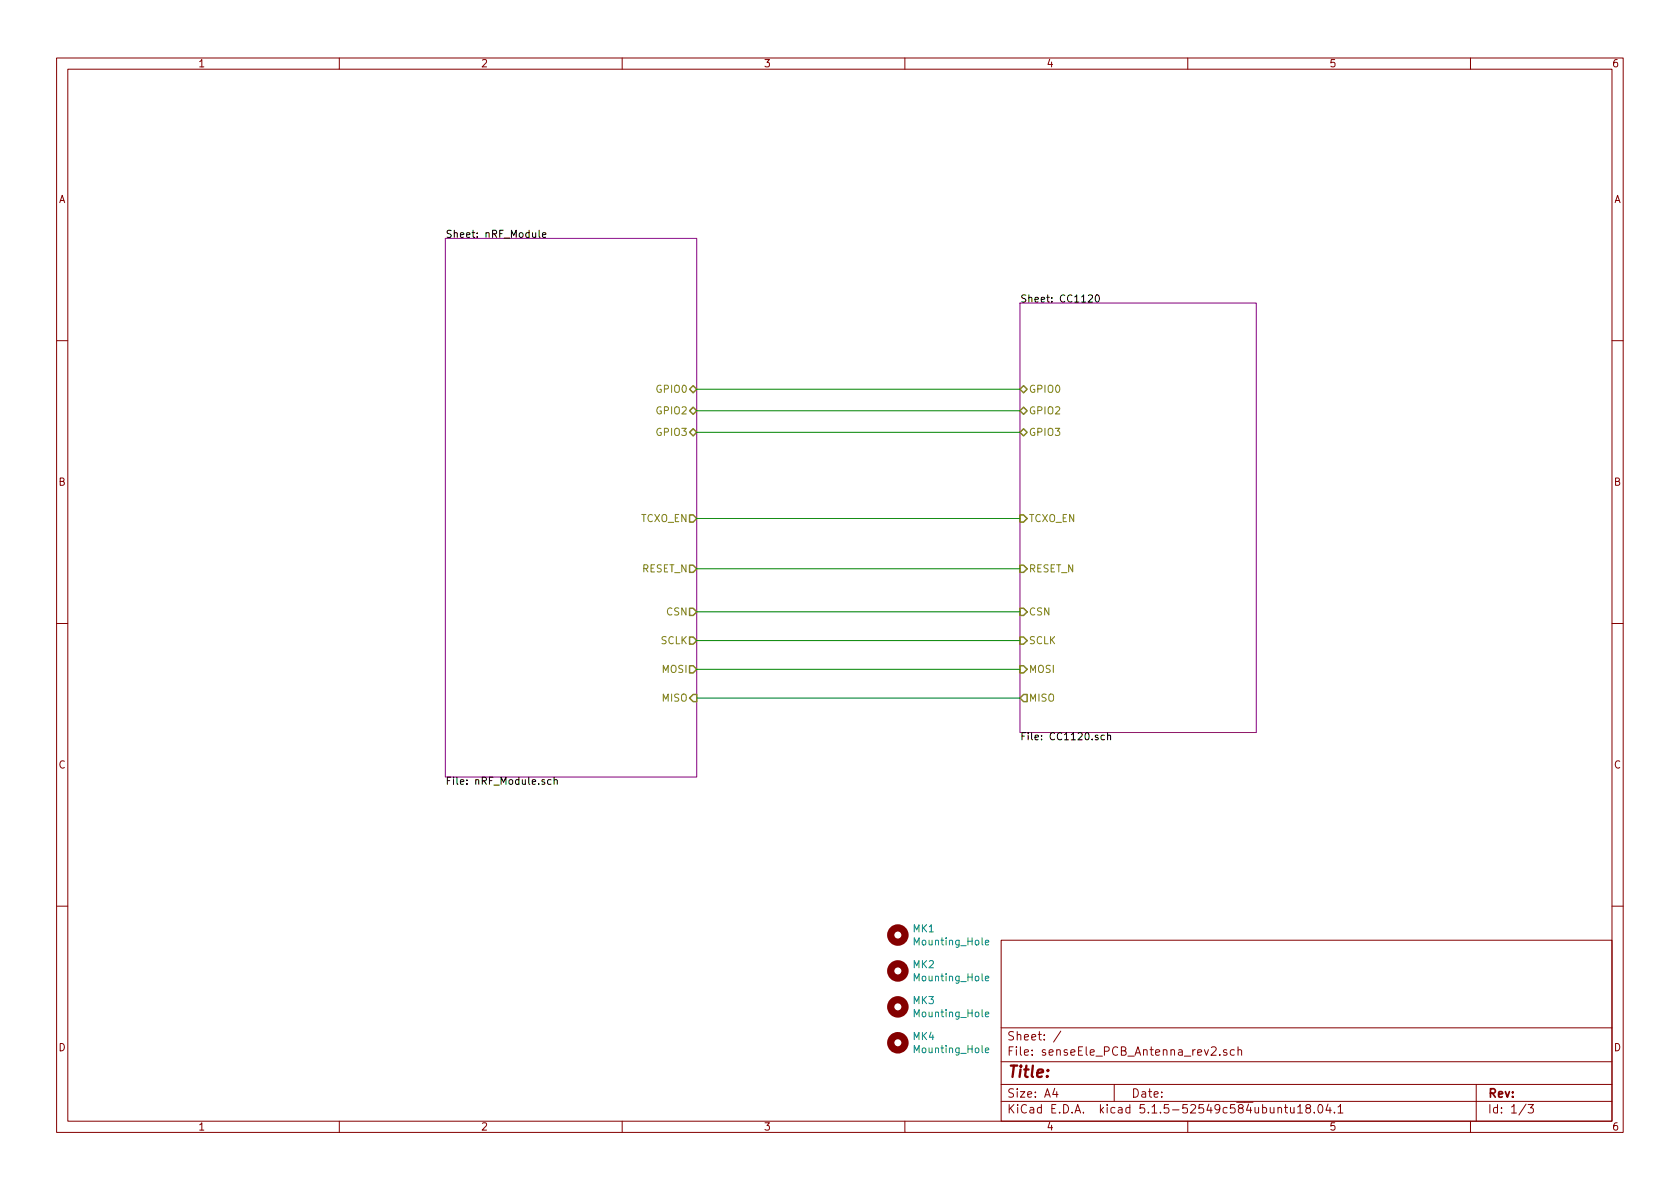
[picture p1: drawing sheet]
<svg xmlns="http://www.w3.org/2000/svg" width="297mm" height="210mm" viewBox="0 0 297 210" stroke-linecap="round" stroke-linejoin="round" font-family="sans-serif">
<g fill="none" stroke="#840000" stroke-width=".18">
<path d="M10 10.3h277v189.9h-277zM12 12.2h273v186.1h-273zM60 10.3v1.9M110 10.3v1.9M160 10.3v1.9M210 10.3v1.9M260 10.3v1.9M10 60.2h2M285 60.2h2M10 110.3h2M285 110.3h2M10 160.2h2"/>
<path d="M177 166.3h108v32h-108zM285 160.2h2M60 198.3v1.9M110 198.3v1.9M160 198.3v1.9M177 194.8h108M177 191.8h108M177 187.8h108M177 181.8h108M186.5 192.5l-.4 1h1M186.8 193v1M187.6 182.3l-1.3 2"/>
<path d="M197 191.8v3M210 198.3v1.9M215.7 186.5v.1M216.9 185.7a.37 .37 0 0 0-.6 .1l.1 .2 .5 .2 .1 .1-.3 .3-.4-.1M218.2 185.7l-.4-.1-.3 .3 .1 .6 .2 .1 .4-.1M218.9 185.7a.37 .37 0 0 1 .6 .1v.8M218.9 185.1v1.5M226 196l.2-.2 .3 .1 .1 .9M227.1 195.8h.6M227.3 195.3v1.3l.4 .2M228.2 195.8v.9l.4 .1 .2-.1M228.8 195.8v1"/>
<path d="M229.4 195.8l.5-.5v1.5M229.4 196.8h.9M231.2 196l-.3-.2v-.3a.48 .48 0 0 1 .7-.1l.1 .2-.1 .3-.6 .1-.1 .3v.4l.3 .1 .4-.1 .1-.2v-.2l-.3-.3M232.4 196.7v.1M233.1 195.5l.3-.2a.8 .8 0 0 1 .5 .8 .8 .8 0 0 1-.5 .7l-.3-.1-.1-.4zM234.8 195.2l-.4 1.1h1M235.2 195.8v1M235.9 196.7v.1M236.6 195.8l.4-.5v1.5M236.6 196.8h.8M260 198.3v1.9M261 191.8v6.5"/>
<path d="M269.8 195.2l-1.2 2M270.2 195.3h.9l-.5 .6 .4 .1v.7l-.2 .1-.6-.1"/>
</g>
<path d="M78.7 42.2h44.5v95.2h-44.5zM180.3 53.6h41.8v75.9h-41.8z" fill="none" stroke="#840084" stroke-width=".18"/>
<path d="M95.3 40.7v1.1l.2 .2M95.9 41.5l.6-.1v-.2l-.4-.1-.2 .2 .1 .6h.5M192.4 52.3l.5-.2 .2 .2 .1 .2-.1 .2-.7 .7h.8M193.8 52.3l.2-.2a.67 .67 0 0 1 .4 .7 .67 .67 0 0 1-.4 .6l-.3-.2-.1-.3zM97.4 137.9h-.3l-.3 .2 .2 .6h.4M98 138l.1-.1h.4v.8M98 137.4v1.3M195.3 130h-.4l-.2 .2 .1 .6h.5M195.8 130.1l.2-.1h.3l.1 .8M195.8 129.6v1.2" fill="none" stroke="#000" stroke-width=".18"/>
<g fill="none" stroke="#848400" stroke-width=".25">
<path d="M121.9 68.8l.7-.6 .6 .6-.6 .7zM121.9 76.4l.7-.6 .6 .6-.6 .7zM122.6 72l.6 .6-.6 .7-.7-.7zM180.3 68.8l.7-.6 .6 .6-.6 .7zM180.3 76.4l.7-.6 .6 .6-.6 .7zM181 72l.6 .6-.6 .7-.7-.7zM121.9 99.9h.7l.6 .7-.6 .6h-.7zM121.9 91.1h.7l.6 .6-.6 .6h-.7zM180.3 99.9h.7l.6 .7-.6 .6h-.7zM180.3 91.1h.7l.6 .6-.6 .6h-.7zM121.9 107.6h.7l.6 .6-.6 .6h-.7zM121.9 112.6h.7l.6 .7-.6 .6h-.7z"/>
<path d="M121.9 117.7h.7l.6 .7-.6 .6h-.7zM180.3 107.6h.7l.6 .6-.6 .6h-.7zM180.3 112.6h.7l.6 .7-.6 .6h-.7zM180.3 117.7h.7l.6 .7-.6 .6h-.7zM122.6 122.8h.6v1.3h-.6l-.7-.7zM181 122.8h.6v1.3h-.6l-.7-.7z"/>
</g>
<g fill="none" stroke="#840000" stroke-width="1.3">
<circle cx="158.7" cy="165.3" r="1.27"/>
<circle cx="158.7" cy="178" r="1.27"/>
<circle cx="158.7" cy="171.7" r="1.27"/>
<circle cx="158.7" cy="184.4" r="1.27"/>
</g>
<path d="M174.2 166.7l.6-.1v-.3h-.4l-.2 .1 .1 .7h.5M174.2 173l.6-.1v-.2l-.4-.1-.2 .2 .1 .6h.5M174.2 179.4l.6-.1v-.3h-.4l-.2 .1 .1 .7h.5M174.2 185.7l.6-.1v-.2l-.4-.1-.2 .2 .1 .6h.5" fill="none" stroke="#008484" stroke-width=".18"/>
<path d="M123.2 76.4h57.1M123.2 72.6h57.1M123.2 68.8h57.1M123.2 91.7h57.1M123.2 118.4h57.1M123.2 113.3h57.1M123.2 108.2h57.1M123.2 100.6h57.1M123.2 123.4h57.1" fill="none" stroke="#008400" stroke-width=".18"/>
<text font-size="2.8" fill="#840000" x="178" y="190.5">Title:</text>
<g font-size="2.1" fill="#840000">
<text x="178" y="184">Sheet: /</text>
<text x="178" y="186.7">File: senseEle_PCB_Antenna_rev2.sch</text>
<text x="178" y="196.9">KiCad E.D.A. kicad 5.1.5-52549c584ubuntu18.04.1</text>
<text x="178" y="194.1">Size: A4</text>
<text x="200" y="194.1">Date:</text>
<text x="263" y="194.1">Rev:</text>
<text x="263" y="196.9">Id: 1/3</text>
</g>
<g font-size="1.8" fill="#840000">
<text x="35" y="11.9">1</text>
<text x="85" y="11.9">2</text>
<text x="135" y="11.9">3</text>
<text x="185" y="11.9">4</text>
<text x="235" y="11.9">5</text>
<text x="285" y="11.9">6</text>
<text x="10.4" y="35.9">A</text>
<text x="285.4" y="35.9">A</text>
<text x="10.4" y="85.9">B</text>
<text x="285.4" y="85.9">B</text>
<text x="10.4" y="135.9">C</text>
<text x="285.4" y="135.9">C</text>
<text x="10.4" y="185.9">D</text>
<text x="285.4" y="185.9">D</text>
<text x="35" y="199.9">1</text>
<text x="85" y="199.9">2</text>
<text x="135" y="199.9">3</text>
<text x="185" y="199.9">4</text>
<text x="235" y="199.9">5</text>
<text x="285" y="199.9">6</text>
</g>
<g font-size="1.8">
<text x="78.7" y="42.1">Sheet: nRF_Module</text>
<text x="180.3" y="53.5">Sheet: CC1120</text>
<text x="180.3" y="130.9">File: CC1120.sch</text>
<text x="78.7" y="138.8">File: nRF_Module.sch</text>
</g>
<g font-size="1.8" fill="#848400">
<text x="116.3" y="69.5">GPIO0</text>
<text x="181.9" y="69.5">GPIO0</text>
<text x="116.3" y="73.3">GPIO2</text>
<text x="116.3" y="77.1">GPIO3</text>
<text x="181.9" y="73.3">GPIO2</text>
<text x="181.9" y="77.1">GPIO3</text>
<text x="113.3" y="92.3">TCXO_EN</text>
<text x="181.9" y="92.3">TCXO_EN</text>
<text x="113.5" y="101.2">RESET_N</text>
<text x="181.9" y="101.2">RESET_N</text>
<text x="116.8" y="113.9">SCLK</text>
<text x="117.9" y="108.8">CSN</text>
<text x="181.9" y="108.8">CSN</text>
<text x="181.9" y="113.9">SCLK</text>
<text x="117.1" y="119">MOSI</text>
<text x="181.9" y="119">MOSI</text>
<text x="117.1" y="124.1">MISO</text>
<text x="181.9" y="124.1">MISO</text>
</g>
<g font-size="1.8" fill="#008484">
<text x="161.5" y="164.9">MK1</text>
<text x="161.8" y="167.2">Mounting_Hole</text>
<text x="161.5" y="171.2">MK2</text>
<text x="161.8" y="173.5">Mounting_Hole</text>
<text x="161.5" y="177.6">MK3</text>
<text x="161.8" y="179.9">Mounting_Hole</text>
<text x="161.5" y="183.9">MK4</text>
<text x="161.8" y="186.2">Mounting_Hole</text>
</g>
</svg>
